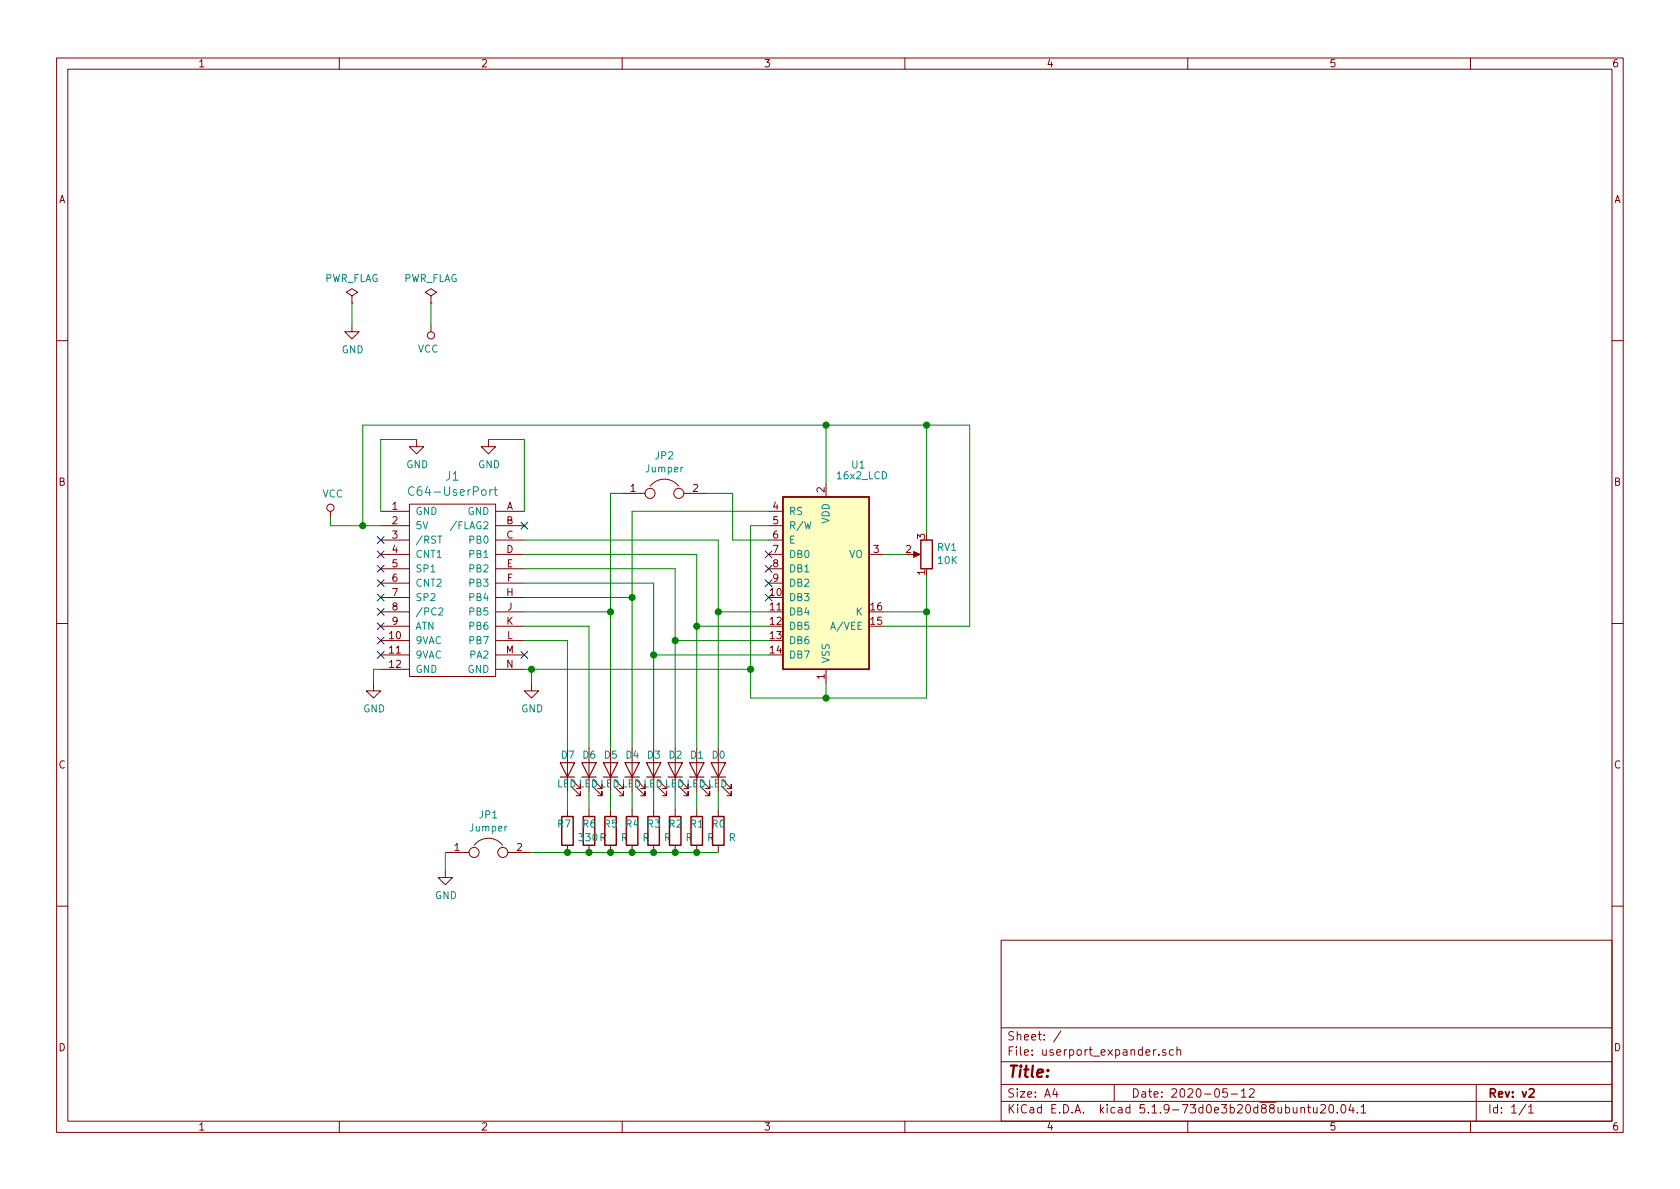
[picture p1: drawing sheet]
EESchema Schematic File Version 4
EELAYER 30 0
EELAYER END
$Descr A4 11693 8268
encoding utf-8
Sheet 1 1
Title ""
Date "2020-05-12"
Rev "v2"
Comp ""
Comment1 ""
Comment2 ""
Comment3 ""
Comment4 ""
$EndDescr
$Comp
L userport_expander-rescue:VCC-power #PWR02
U 1 1
P 2300 3600
F 0 "#PWR02" H 2300 3450 50  0001 C CNN
F 1 "VCC" H 2317 3773 50  0000 C CNN
F 2 "" H 2300 3600 50  0001 C CNN
F 3 "" H 2300 3600 50  0001 C CNN
	1    2300 3600
	1    0    0    -1  
$EndComp
$Comp
L userport_expander-rescue:GND-power #PWR03
U 1 1
P 2600 4750
F 0 "#PWR03" H 2600 4500 50  0001 C CNN
F 1 "GND" H 2605 4577 50  0000 C CNN
F 2 "" H 2600 4750 50  0001 C CNN
F 3 "" H 2600 4750 50  0001 C CNN
	1    2600 4750
	1    0    0    -1  
$EndComp
$Comp
L userport_expander-rescue:GND-power #PWR013
U 1 1
P 3700 4750
F 0 "#PWR013" H 3700 4500 50  0001 C CNN
F 1 "GND" H 3705 4577 50  0000 C CNN
F 2 "" H 3700 4750 50  0001 C CNN
F 3 "" H 3700 4750 50  0001 C CNN
	1    3700 4750
	1    0    0    -1  
$EndComp
Wire Wire Line
	3650 4650 3700 4650
Wire Wire Line
	3700 4650 3700 4750
$Comp
L userport_expander-rescue:GND-power #PWR012
U 1 1
P 3400 3050
F 0 "#PWR012" H 3400 2800 50  0001 C CNN
F 1 "GND" H 3405 2877 50  0000 C CNN
F 2 "" H 3400 3050 50  0001 C CNN
F 3 "" H 3400 3050 50  0001 C CNN
	1    3400 3050
	1    0    0    -1  
$EndComp
Wire Wire Line
	3400 3050 3650 3050
$Comp
L hackup-commodore:C64-UserPort J1
U 1 1
P 3150 4450
F 0 "J1" H 3150 5597 60  0000 C CNN
F 1 "C64-UserPort" H 3150 5491 60  0000 C CNN
F 2 "Hackup_Commodore:C64-User-Port-Female" H 3150 5500 60  0001 C CNN
F 3 "~" H 3150 3600 60  0001 C CNN
	1    3150 4450
	-1   0    0    -1  
$EndComp
NoConn ~ 2650 4550
NoConn ~ 2650 4450
NoConn ~ 2650 4150
NoConn ~ 2650 4050
NoConn ~ 2650 3950
NoConn ~ 2650 3850
NoConn ~ 2650 3750
Wire Wire Line
	2600 4750 2600 4650
Wire Wire Line
	2600 4650 2650 4650
Wire Wire Line
	2300 3600 2300 3650
Wire Wire Line
	2300 3650 2525 3650
$Comp
L userport_expander-rescue:GND-power #PWR016
U 1 1
P 2900 3050
F 0 "#PWR016" H 2900 2800 50  0001 C CNN
F 1 "GND" H 2905 2877 50  0000 C CNN
F 2 "" H 2900 3050 50  0001 C CNN
F 3 "" H 2900 3050 50  0001 C CNN
	1    2900 3050
	1    0    0    -1  
$EndComp
Wire Wire Line
	2650 3050 2900 3050
Wire Wire Line
	2650 3050 2650 3550
Wire Wire Line
	3650 3050 3650 3550
Wire Wire Line
	3000 2100 3000 2250
Wire Wire Line
	2450 2100 2450 2250
$Comp
L userport_expander-rescue:VCC-power #PWR04
U 1 1
P 3000 2250
F 0 "#PWR04" H 3000 2100 50  0001 C CNN
F 1 "VCC" H 3018 2423 50  0000 C CNN
F 2 "" H 3000 2250 50  0001 C CNN
F 3 "" H 3000 2250 50  0001 C CNN
	1    3000 2250
	-1   0    0    1   
$EndComp
$Comp
L userport_expander-rescue:GND-power #PWR01
U 1 1
P 2450 2250
F 0 "#PWR01" H 2450 2000 50  0001 C CNN
F 1 "GND" H 2455 2077 50  0000 C CNN
F 2 "" H 2450 2250 50  0001 C CNN
F 3 "" H 2450 2250 50  0001 C CNN
	1    2450 2250
	1    0    0    -1  
$EndComp
$Comp
L userport_expander-rescue:PWR_FLAG-power #FLG02
U 1 1
P 3000 2100
F 0 "#FLG02" H 3000 2175 50  0001 C CNN
F 1 "PWR_FLAG" H 3000 2273 50  0000 C CNN
F 2 "" H 3000 2100 50  0001 C CNN
F 3 "~" H 3000 2100 50  0001 C CNN
	1    3000 2100
	1    0    0    -1  
$EndComp
$Comp
L userport_expander-rescue:PWR_FLAG-power #FLG01
U 1 1
P 2450 2100
F 0 "#FLG01" H 2450 2175 50  0001 C CNN
F 1 "PWR_FLAG" H 2450 2273 50  0000 C CNN
F 2 "" H 2450 2100 50  0001 C CNN
F 3 "~" H 2450 2100 50  0001 C CNN
	1    2450 2100
	1    0    0    -1  
$EndComp
NoConn ~ 2650 4350
NoConn ~ 3650 3650
$Comp
L 16x2_lcd:16x2_LCD U1
U 1 1
P 5750 4050
F 0 "U1" H 5975 4875 50  0000 C CNN
F 1 "16x2_LCD" H 6000 4800 50  0000 C CNN
F 2 "lcd1602a:WC1602A" H 5850 3250 50  0001 C CNN
F 3 "http://www.raystar-optronics.com/down.php?ProID=18" H 5850 3950 50  0001 C CNN
	1    5750 4050
	1    0    0    -1  
$EndComp
$Comp
L userport_expander-rescue:LED-Device D4
U 1 1
P 4400 5350
F 0 "D4" V 4500 5400 50  0000 R CNN
F 1 "LED" V 4300 5425 50  0000 R CNN
F 2 "LED_THT:LED_D3.0mm" H 4400 5350 50  0001 C CNN
F 3 "~" H 4400 5350 50  0001 C CNN
	1    4400 5350
	0    -1   -1   0   
$EndComp
$Comp
L userport_expander-rescue:LED-Device D3
U 1 1
P 4550 5350
F 0 "D3" V 4650 5400 50  0000 R CNN
F 1 "LED" V 4450 5425 50  0000 R CNN
F 2 "LED_THT:LED_D3.0mm" H 4550 5350 50  0001 C CNN
F 3 "~" H 4550 5350 50  0001 C CNN
	1    4550 5350
	0    -1   -1   0   
$EndComp
$Comp
L userport_expander-rescue:LED-Device D2
U 1 1
P 4700 5350
F 0 "D2" V 4800 5400 50  0000 R CNN
F 1 "LED" V 4600 5425 50  0000 R CNN
F 2 "LED_THT:LED_D3.0mm" H 4700 5350 50  0001 C CNN
F 3 "~" H 4700 5350 50  0001 C CNN
	1    4700 5350
	0    -1   -1   0   
$EndComp
$Comp
L userport_expander-rescue:LED-Device D1
U 1 1
P 4850 5350
F 0 "D1" V 4950 5400 50  0000 R CNN
F 1 "LED" V 4750 5425 50  0000 R CNN
F 2 "LED_THT:LED_D3.0mm" H 4850 5350 50  0001 C CNN
F 3 "~" H 4850 5350 50  0001 C CNN
	1    4850 5350
	0    -1   -1   0   
$EndComp
$Comp
L userport_expander-rescue:LED-Device D5
U 1 1
P 4250 5350
F 0 "D5" V 4350 5400 50  0000 R CNN
F 1 "LED" V 4150 5425 50  0000 R CNN
F 2 "LED_THT:LED_D3.0mm" H 4250 5350 50  0001 C CNN
F 3 "~" H 4250 5350 50  0001 C CNN
	1    4250 5350
	0    -1   -1   0   
$EndComp
$Comp
L userport_expander-rescue:LED-Device D6
U 1 1
P 4100 5350
F 0 "D6" V 4200 5400 50  0000 R CNN
F 1 "LED" V 4000 5425 50  0000 R CNN
F 2 "LED_THT:LED_D3.0mm" H 4100 5350 50  0001 C CNN
F 3 "~" H 4100 5350 50  0001 C CNN
	1    4100 5350
	0    -1   -1   0   
$EndComp
$Comp
L userport_expander-rescue:R-Device R6
U 1 1
P 4100 5775
F 0 "R6" H 4050 5825 50  0000 L CNN
F 1 "R" H 4170 5730 50  0000 L CNN
F 2 "Resistor_THT:R_Axial_DIN0207_L6.3mm_D2.5mm_P7.62mm_Horizontal" V 4030 5775 50  0001 C CNN
F 3 "~" H 4100 5775 50  0001 C CNN
	1    4100 5775
	1    0    0    -1  
$EndComp
$Comp
L userport_expander-rescue:R-Device R5
U 1 1
P 4250 5775
F 0 "R5" H 4200 5825 50  0000 L CNN
F 1 "R" H 4320 5730 50  0000 L CNN
F 2 "Resistor_THT:R_Axial_DIN0207_L6.3mm_D2.5mm_P7.62mm_Horizontal" V 4180 5775 50  0001 C CNN
F 3 "~" H 4250 5775 50  0001 C CNN
	1    4250 5775
	1    0    0    -1  
$EndComp
$Comp
L userport_expander-rescue:R-Device R4
U 1 1
P 4400 5775
F 0 "R4" H 4350 5825 50  0000 L CNN
F 1 "R" H 4470 5730 50  0000 L CNN
F 2 "Resistor_THT:R_Axial_DIN0207_L6.3mm_D2.5mm_P7.62mm_Horizontal" V 4330 5775 50  0001 C CNN
F 3 "~" H 4400 5775 50  0001 C CNN
	1    4400 5775
	1    0    0    -1  
$EndComp
$Comp
L userport_expander-rescue:R-Device R3
U 1 1
P 4550 5775
F 0 "R3" H 4500 5825 50  0000 L CNN
F 1 "R" H 4620 5730 50  0000 L CNN
F 2 "Resistor_THT:R_Axial_DIN0207_L6.3mm_D2.5mm_P7.62mm_Horizontal" V 4480 5775 50  0001 C CNN
F 3 "~" H 4550 5775 50  0001 C CNN
	1    4550 5775
	1    0    0    -1  
$EndComp
$Comp
L userport_expander-rescue:R-Device R2
U 1 1
P 4700 5775
F 0 "R2" H 4650 5825 50  0000 L CNN
F 1 "R" H 4770 5730 50  0000 L CNN
F 2 "Resistor_THT:R_Axial_DIN0207_L6.3mm_D2.5mm_P7.62mm_Horizontal" V 4630 5775 50  0001 C CNN
F 3 "~" H 4700 5775 50  0001 C CNN
	1    4700 5775
	1    0    0    -1  
$EndComp
$Comp
L userport_expander-rescue:R-Device R1
U 1 1
P 4850 5775
F 0 "R1" H 4800 5825 50  0000 L CNN
F 1 "R" H 4920 5730 50  0000 L CNN
F 2 "Resistor_THT:R_Axial_DIN0207_L6.3mm_D2.5mm_P7.62mm_Horizontal" V 4780 5775 50  0001 C CNN
F 3 "~" H 4850 5775 50  0001 C CNN
	1    4850 5775
	1    0    0    -1  
$EndComp
$Comp
L userport_expander-rescue:R-Device R0
U 1 1
P 5000 5775
F 0 "R0" H 4950 5825 50  0000 L CNN
F 1 "R" H 5070 5730 50  0000 L CNN
F 2 "Resistor_THT:R_Axial_DIN0207_L6.3mm_D2.5mm_P7.62mm_Horizontal" V 4930 5775 50  0001 C CNN
F 3 "~" H 5000 5775 50  0001 C CNN
	1    5000 5775
	1    0    0    -1  
$EndComp
$Comp
L userport_expander-rescue:Jumper-Device JP1
U 1 1
P 3400 5925
F 0 "JP1" H 3400 6189 50  0000 C CNN
F 1 "Jumper" H 3400 6098 50  0000 C CNN
F 2 "Connector_PinHeader_2.54mm:PinHeader_1x02_P2.54mm_Vertical" H 3400 5925 50  0001 C CNN
F 3 "~" H 3400 5925 50  0001 C CNN
	1    3400 5925
	1    0    0    -1  
$EndComp
$Comp
L userport_expander-rescue:GND-power #PWR05
U 1 1
P 3100 6050
F 0 "#PWR05" H 3100 5800 50  0001 C CNN
F 1 "GND" H 3105 5877 50  0000 C CNN
F 2 "" H 3100 6050 50  0001 C CNN
F 3 "" H 3100 6050 50  0001 C CNN
	1    3100 6050
	1    0    0    -1  
$EndComp
Wire Wire Line
	3100 5925 3100 6050
Wire Wire Line
	3700 5925 3950 5925
Connection ~ 3950 5925
Wire Wire Line
	3950 5925 4100 5925
Connection ~ 4100 5925
Wire Wire Line
	4100 5925 4250 5925
Connection ~ 4250 5925
Wire Wire Line
	4250 5925 4400 5925
Connection ~ 4400 5925
Wire Wire Line
	4400 5925 4550 5925
Connection ~ 4550 5925
Wire Wire Line
	4550 5925 4700 5925
Connection ~ 4700 5925
Wire Wire Line
	4700 5925 4850 5925
Connection ~ 4850 5925
Wire Wire Line
	4850 5925 5000 5925
Wire Wire Line
	3950 5500 3950 5625
Wire Wire Line
	4100 5625 4100 5500
Wire Wire Line
	4250 5500 4250 5625
Wire Wire Line
	4400 5625 4400 5500
Wire Wire Line
	4550 5500 4550 5625
Wire Wire Line
	4700 5625 4700 5500
Wire Wire Line
	4850 5500 4850 5625
Wire Wire Line
	5000 5625 5000 5500
Wire Wire Line
	4400 4150 4400 5200
Wire Wire Line
	4250 4250 4250 5200
Wire Wire Line
	4100 4350 4100 5200
Wire Wire Line
	3650 3750 5000 3750
Wire Wire Line
	3650 3850 4850 3850
Wire Wire Line
	3650 3950 4700 3950
Wire Wire Line
	3650 4050 4550 4050
Wire Wire Line
	3650 4150 4400 4150
Wire Wire Line
	3650 4250 4250 4250
Wire Wire Line
	3650 4350 4100 4350
Wire Wire Line
	3650 4450 3950 4450
Wire Wire Line
	3950 4450 3950 5200
NoConn ~ 3650 4550
NoConn ~ 2650 4250
Wire Wire Line
	3700 4650 5225 4650
Wire Wire Line
	5225 4650 5225 4850
Wire Wire Line
	5225 4850 5750 4850
Wire Wire Line
	5750 4850 5750 4750
Connection ~ 3700 4650
Wire Wire Line
	2525 3650 2525 2950
Wire Wire Line
	2525 2950 5750 2950
Wire Wire Line
	5750 2950 5750 3350
Connection ~ 2525 3650
Wire Wire Line
	2525 3650 2650 3650
$Comp
L userport_expander-rescue:R_POT-Device RV1
U 1 1
P 6450 3850
F 0 "RV1" H 6380 3804 50  0000 R CNN
F 1 "10K" H 6380 3895 50  0000 R CNN
F 2 "Potentiometer_THT:Potentiometer_Bourns_3296W_Vertical" H 6450 3850 50  0001 C CNN
F 3 "~" H 6450 3850 50  0001 C CNN
	1    6450 3850
	-1   0    0    1   
$EndComp
Wire Wire Line
	6150 3850 6300 3850
Wire Wire Line
	6450 3700 6450 2950
Wire Wire Line
	6450 2950 5750 2950
Connection ~ 5750 2950
Wire Wire Line
	6450 4000 6450 4250
Wire Wire Line
	6450 4850 5750 4850
Connection ~ 5750 4850
Wire Wire Line
	6150 4250 6450 4250
Connection ~ 6450 4250
Wire Wire Line
	6450 4250 6450 4850
Wire Wire Line
	6150 4350 6750 4350
Wire Wire Line
	6750 4350 6750 2950
Wire Wire Line
	6750 2950 6450 2950
Connection ~ 6450 2950
Wire Wire Line
	4400 4150 4400 3550
Wire Wire Line
	4400 3550 5350 3550
Connection ~ 4400 4150
Wire Wire Line
	5350 3650 5225 3650
Wire Wire Line
	5225 3650 5225 4650
Connection ~ 5225 4650
$Comp
L userport_expander-rescue:Jumper-Device JP2
U 1 1
P 4625 3425
F 0 "JP2" H 4625 3689 50  0000 C CNN
F 1 "Jumper" H 4625 3598 50  0000 C CNN
F 2 "Connector_PinHeader_2.54mm:PinHeader_1x02_P2.54mm_Vertical" H 4625 3425 50  0001 C CNN
F 3 "~" H 4625 3425 50  0001 C CNN
	1    4625 3425
	1    0    0    -1  
$EndComp
Wire Wire Line
	5350 3750 5100 3750
Wire Wire Line
	5100 3750 5100 3425
Wire Wire Line
	5100 3425 4925 3425
Wire Wire Line
	4325 3425 4250 3425
Wire Wire Line
	4250 3425 4250 4250
Connection ~ 4250 4250
$Comp
L userport_expander-rescue:LED-Device D0
U 1 1
P 5000 5350
F 0 "D0" V 5100 5400 50  0000 R CNN
F 1 "LED" V 4900 5425 50  0000 R CNN
F 2 "LED_THT:LED_D3.0mm" H 5000 5350 50  0001 C CNN
F 3 "~" H 5000 5350 50  0001 C CNN
	1    5000 5350
	0    -1   -1   0   
$EndComp
$Comp
L userport_expander-rescue:LED-Device D7
U 1 1
P 3950 5350
F 0 "D7" V 4050 5400 50  0000 R CNN
F 1 "LED" V 3850 5425 50  0000 R CNN
F 2 "LED_THT:LED_D3.0mm" H 3950 5350 50  0001 C CNN
F 3 "~" H 3950 5350 50  0001 C CNN
	1    3950 5350
	0    -1   -1   0   
$EndComp
$Comp
L userport_expander-rescue:R-Device R7
U 1 1
P 3950 5775
F 0 "R7" H 3875 5825 50  0000 L CNN
F 1 "330" H 4020 5730 50  0000 L CNN
F 2 "Resistor_THT:R_Axial_DIN0207_L6.3mm_D2.5mm_P7.62mm_Horizontal" V 3880 5775 50  0001 C CNN
F 3 "~" H 3950 5775 50  0001 C CNN
	1    3950 5775
	1    0    0    -1  
$EndComp
Wire Wire Line
	5000 3750 5000 4250
Wire Wire Line
	4850 3850 4850 4350
Wire Wire Line
	4700 3950 4700 4450
Wire Wire Line
	4550 4050 4550 4550
Wire Wire Line
	5350 4250 5000 4250
Connection ~ 5000 4250
Wire Wire Line
	5000 4250 5000 5200
Wire Wire Line
	5350 4350 4850 4350
Connection ~ 4850 4350
Wire Wire Line
	4850 4350 4850 5200
Wire Wire Line
	5350 4450 4700 4450
Connection ~ 4700 4450
Wire Wire Line
	4700 4450 4700 5200
Wire Wire Line
	5350 4550 4550 4550
Connection ~ 4550 4550
Wire Wire Line
	4550 4550 4550 5200
NoConn ~ 5350 4150
NoConn ~ 5350 4050
NoConn ~ 5350 3950
NoConn ~ 5350 3850
$EndSCHEMATC
